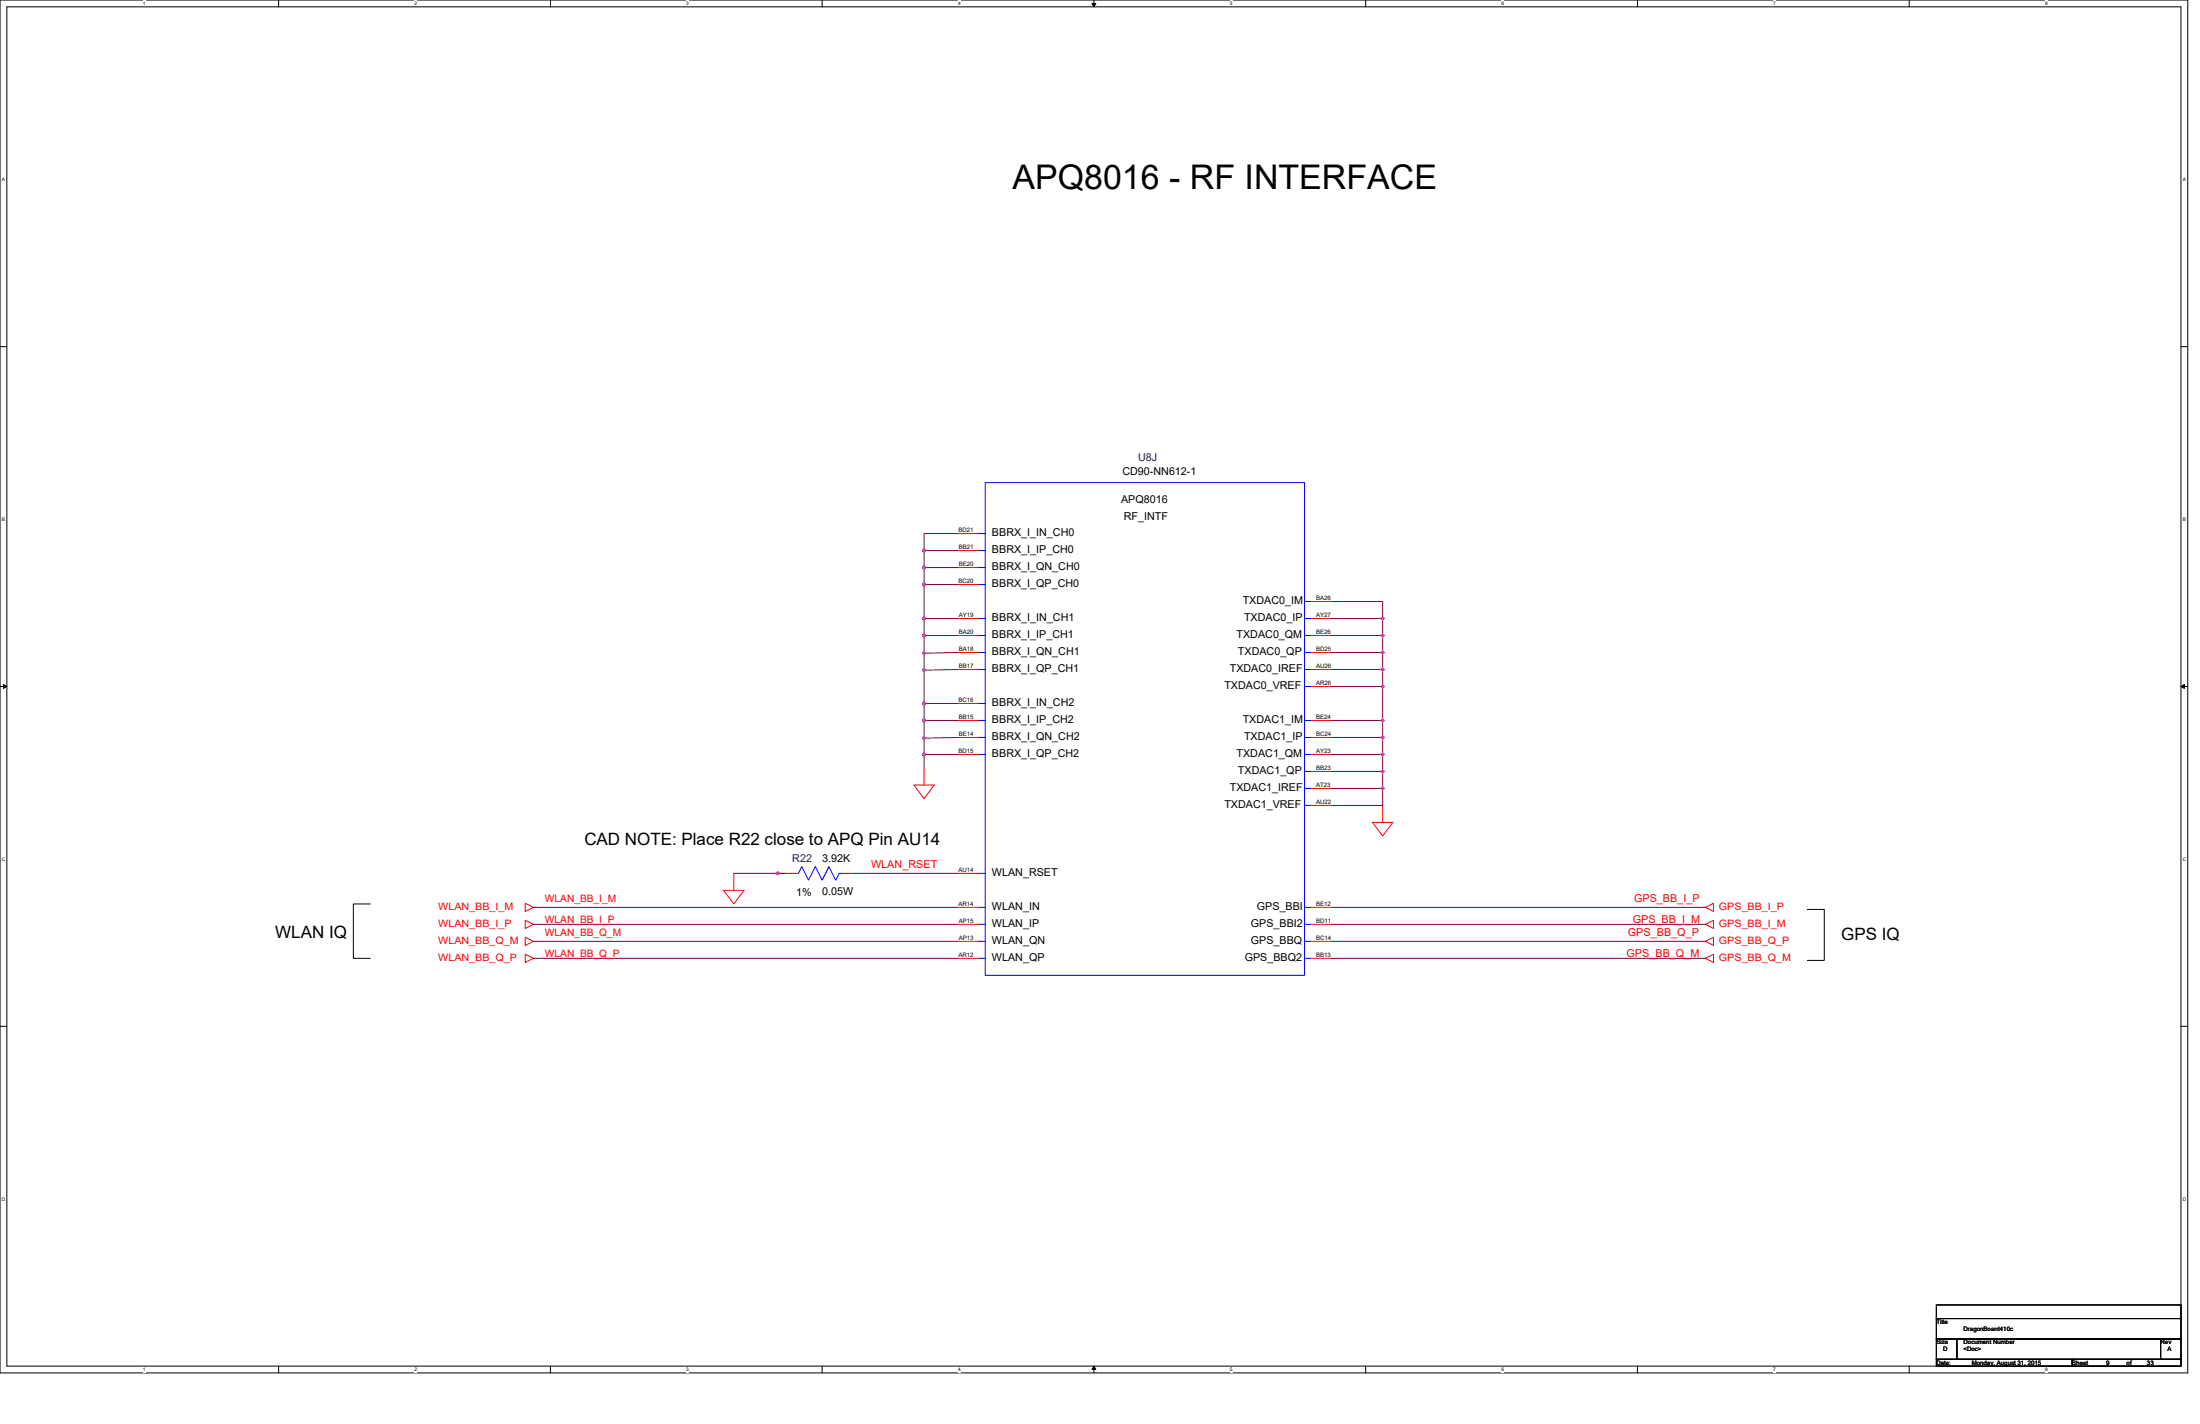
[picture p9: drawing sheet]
<svg xmlns="http://www.w3.org/2000/svg" width="864mm" height="559mm" viewBox="0 0 864 559" stroke-linecap="round" stroke-linejoin="round" font-family="sans-serif">
<path d="M0 0h858.8v538.8h-858.8zM2.7 2.7h853.4v533.4h-853.4z" fill="none" stroke="#000" stroke-width=".39"/>
<g fill="#fff">
<path d="M56 .3h1.1v2.1h-1.1z"/>
<path d="M56 536.4h1.1v2.1h-1.1z"/>
</g>
<path d="M109.4 0v2.7M109.4 536.1v2.7" fill="none" stroke="#000" stroke-width=".39"/>
<g fill="#fff">
<path d="M162.7 .3h1.1v2.1h-1.1z"/>
<path d="M162.7 536.4h1.1v2.1h-1.1z"/>
</g>
<path d="M216 0v2.7M216 536.1v2.7" fill="none" stroke="#000" stroke-width=".39"/>
<g fill="#fff">
<path d="M269.4 .3h1.1v2.1h-1.1z"/>
<path d="M269.4 536.4h1.1v2.1h-1.1z"/>
</g>
<path d="M322.7 0v2.7M322.7 536.1v2.7" fill="none" stroke="#000" stroke-width=".39"/>
<g fill="#fff">
<path d="M376.1 .3h1v2.1h-1z"/>
<path d="M376.1 536.4h1v2.1h-1z"/>
</g>
<path d="M429.4 0v2.7M429.4 536.1v2.7" fill="none" stroke="#000" stroke-width=".39"/>
<path d="M428.6 1.4h1.6l-.8 1.3zM429.4 536.1l.8 1.3h-1.6z" fill="#000" stroke="#000" stroke-width=".39"/>
<g fill="#fff">
<path d="M482.7 .3h1.1v2.1h-1.1z"/>
<path d="M482.7 536.4h1.1v2.1h-1.1z"/>
</g>
<path d="M536.1 0v2.7M536.1 536.1v2.7" fill="none" stroke="#000" stroke-width=".39"/>
<g fill="#fff">
<path d="M589.4 .3h1.1v2.1h-1.1z"/>
<path d="M589.4 536.4h1.1v2.1h-1.1z"/>
</g>
<path d="M642.8 0v2.7M642.8 536.1v2.7" fill="none" stroke="#000" stroke-width=".39"/>
<g fill="#fff">
<path d="M696.1 .3h1.1v2.1h-1.1z"/>
<path d="M696.1 536.4h1.1v2.1h-1.1z"/>
</g>
<path d="M749.4 0v2.7M749.4 536.1v2.7" fill="none" stroke="#000" stroke-width=".39"/>
<g fill="#fff">
<path d="M802.8 .3h1.1v2.1h-1.1z"/>
<path d="M802.8 536.4h1.1v2.1h-1.1z"/>
<path d="M.7 69.4h1.3v2.1h-1.3z"/>
<path d="M856.8 69.4h1.3v2.1h-1.3z"/>
<path d="M.7 202.7h1.3v2.2h-1.3z"/>
<path d="M856.8 202.7h1.3v2.2h-1.3z"/>
</g>
<path d="M0 136h2.7M856.1 136h2.7" fill="none" stroke="#000" stroke-width=".39"/>
<g fill="#fff">
<path d="M.7 336.1h1.4v2.1h-1.4z"/>
<path d="M856.8 336.1h1.4v2.1h-1.4z"/>
</g>
<path d="M0 269.4h2.7M1.4 268.6l1.3 .8-1.3 .8zM856.1 269.4h2.7M856.1 269.4l1.4-.8v1.6z" fill="none" stroke="#000" stroke-width=".39"/>
<path d="M1.4 268.6l1.3 .8-1.3 .8zM856.1 269.4l1.4-.8v1.6z" fill="#000"/>
<g fill="#fff">
<path d="M.7 469.4h1.4v2.2h-1.4z"/>
<path d="M856.8 469.4h1.4v2.2h-1.4z"/>
</g>
<path d="M145.4 354.7h-6.7v21.4h6.7M709.4 356.9h6.7v20h-6.7M0 402.7h2.7M856.1 402.7h2.7M760.1 512.1h96v5.3h-96zM760.1 517.4h96v8h-96zM760.1 525.4h8v8h-8zM760.1 533.4h53.4v2.7h-53.4zM768.1 525.4h80v8h-80zM813.5 533.4h42.6v2.7h-42.6zM848.1 525.4h8v8h-8z" fill="none" stroke="#000" stroke-width=".39"/>
<g fill="none" stroke="#f00" stroke-width=".39">
<path d="M376.1 209.4h8M376.1 216h8M376.1 222.7h8M376.1 229.4h8M514.8 236.1h8M376.1 242.7h8M376.1 249.4h8M376.1 256.1h8M514.8 242.7h8M514.8 249.4h8M514.8 256.1h8M376.1 276.1h8"/>
<path d="M376.1 262.7h8M514.8 262.7h8M514.8 269.4h8M376.1 282.7h8M376.1 289.4h8M376.1 296.1h8M514.8 282.7h8M514.8 289.4h8M514.8 296.1h8M358.7 308.1h8l-4 5.3zM362.7 301.4v6.7M514.8 309.4h8"/>
<path d="M514.8 302.7h8M514.8 316.1h8M542.8 316.1v6.6M538.8 322.7h8l-4 5.4zM206.2 354.5l3.2 1.6-3.2 1.6zM284.1 349.4h8l-4 5.3zM288.1 342.7v6.7M305.4 342.7h8M332.1 342.7h2.6M376.1 356.1h8M376.1 342.7h8M514.8 356.1h8"/>
<path d="M669.4 356.1l3.2-1.6v3.2zM206.2 374.5l3.2 1.6-3.2 1.6zM206.2 367.8l3.2 1.6-3.2 1.6zM206.2 361.1l3.2 1.6-3.2 1.6zM376.1 362.7h8M376.1 369.4h8M376.1 376.1h8M514.8 362.7h8M514.8 369.4h8M514.8 376.1h8M669.4 369.4l3.2-1.6v3.2zM669.4 376.1l3.2-1.6v3.2z"/>
<path d="M669.4 362.7l3.2-1.6v3.2z"/>
</g>
<g fill="none" stroke="#00f" stroke-width=".39">
<path d="M386.7 189.4h125.4v193.3h-125.4zM384.1 209.4h2.6M384.1 216h2.6M384.1 229.4h2.6M384.1 222.7h2.6M512.1 236.1h2.7M384.1 242.7h2.6M384.1 249.4h2.6M384.1 256.1h2.6M512.1 256.1h2.7M512.1 249.4h2.7M512.1 242.7h2.7"/>
<path d="M384.1 276.1h2.6M384.1 262.7h2.6M512.1 269.4h2.7M512.1 262.7h2.7M384.1 296.1h2.6M384.1 289.4h2.6M384.1 282.7h2.6M512.1 296.1h2.7M512.1 289.4h2.7M512.1 282.7h2.7M512.1 316.1h2.7M512.1 302.7h2.7"/>
<path d="M512.1 309.4h2.7M313.4 342.7h.1M313.4 342.7l1.3-2.6 2.7 5.3 2.7-5.3 2.6 5.3 2.7-5.3 2.7 5.3 1.3-2.7h2.7M332.1 342.7h.1M384.1 356.1h2.6M384.1 342.7h2.6M512.1 356.1h2.7M384.1 376.1h2.6M384.1 369.4h2.6M384.1 362.7h2.6M512.1 362.7h2.7M512.1 369.4h2.7"/>
<path d="M512.1 376.1h2.7"/>
</g>
<g fill="none" stroke="#800040" stroke-width=".39">
<path d="M362.7 216v13.4M362.7 216h13.4M376.1 209.4h-13.4v6.6M362.7 229.4v20M362.7 222.7h13.4M362.7 229.4h13.4M522.8 236.1h20v6.6M362.7 249.4v13.6M362.7 242.7h13.4M362.7 249.4h13.4M376.1 256.1l-13.4 .2M522.8 256.1h20"/>
<path d="M522.8 242.7h20v26.7M522.8 249.4h20M362.7 263v19.7M362.7 276.1h13.4M376.1 262.7l-13.4 .3M522.8 262.7h20M522.8 269.4h20M542.8 269.4v46.7h-20M362.7 289.7v11.7M362.7 282.7v7M362.7 282.7h13.4M362.7 296.1h13.4"/>
<path d="M376.1 289.4l-13.4 .3M522.8 282.7h20M522.8 289.4h20M522.8 296.1h20M522.8 302.7h20M522.8 309.4h20M209.4 356.1h166.7M288.1 342.7h20M334.7 342.7h41.4M522.8 356.1h146.6M209.4 369.4h166.7M209.4 362.7h166.7"/>
<path d="M209.4 376.1h166.7M522.8 376.1h146.6M522.8 369.4h146.6M522.8 362.7h146.6"/>
</g>
<g fill="#f0f" stroke="#f0f" stroke-width=".39">
<circle cx="362.7" cy="296" r=".52"/>
<circle cx="362.7" cy="289.6" r=".53"/>
<circle cx="362.7" cy="282.7" r=".52"/>
<circle cx="362.7" cy="276" r=".52"/>
<circle cx="362.7" cy="263" r=".53"/>
<circle cx="362.7" cy="256.3" r=".53"/>
<circle cx="362.7" cy="249.4" r=".52"/>
<circle cx="362.7" cy="242.7" r=".52"/>
<circle cx="362.7" cy="229.4" r=".52"/>
<circle cx="362.7" cy="222.7" r=".52"/>
<circle cx="362.7" cy="216" r=".52"/>
<circle cx="542.7" cy="282.7" r=".52"/>
<circle cx="542.7" cy="269.4" r=".52"/>
<circle cx="542.7" cy="242.7" r=".52"/>
<circle cx="542.7" cy="249.4" r=".52"/>
<circle cx="542.7" cy="256" r=".52"/>
<circle cx="542.7" cy="262.7" r=".52"/>
<circle cx="542.7" cy="289.4" r=".52"/>
<circle cx="542.7" cy="296" r=".52"/>
<circle cx="542.7" cy="302.7" r=".52"/>
<circle cx="542.7" cy="309.4" r=".52"/>
<circle cx="305.4" cy="342.7" r=".52"/>
</g>
<text font-size="13.3" x="397.4" y="74.2">APQ8016 - RF INTERFACE</text>
<g font-size="6.7">
<text x="229.4" y="331.4">CAD NOTE: Place R22 close to APQ Pin AU14</text>
<text x="108" y="368">WLAN IQ</text>
<text x="722.8" y="368.8">GPS IQ</text>
</g>
<g font-size="4.3" fill="#000080">
<text x="446.7" y="180.9">U8J</text>
<text x="311" y="338.3">R22</text>
</g>
<g font-size="4.3">
<text x="440.6" y="186.2">CD90-NN612-1</text>
<text x="440.1" y="197.5">APQ8016</text>
<text x="441.1" y="204.1">RF_INTF</text>
<text x="389.4" y="210.5">BBRX_I_IN_CH0</text>
<text x="389.4" y="217.2">BBRX_I_IP_CH0</text>
<text x="389.4" y="223.9">BBRX_I_QN_CH0</text>
<text x="389.4" y="230.5">BBRX_I_QP_CH0</text>
<text x="487.8" y="237.2">TXDAC0_IM</text>
<text x="389.4" y="243.9">BBRX_I_IN_CH1</text>
<text x="488.4" y="243.9">TXDAC0_IP</text>
<text x="389.4" y="250.5">BBRX_I_IP_CH1</text>
<text x="485.4" y="250.5">TXDAC0_QM</text>
<text x="389.4" y="257.2">BBRX_I_QN_CH1</text>
<text x="485.9" y="257.2">TXDAC0_QP</text>
<text x="389.4" y="263.9">BBRX_I_QP_CH1</text>
<text x="482.7" y="263.9">TXDAC0_IREF</text>
<text x="480.6" y="270.5">TXDAC0_VREF</text>
<text x="389.4" y="277.2">BBRX_I_IN_CH2</text>
<text x="389.4" y="283.9">BBRX_I_IP_CH2</text>
<text x="487.8" y="283.9">TXDAC1_IM</text>
<text x="389.4" y="290.5">BBRX_I_QN_CH2</text>
<text x="488.4" y="290.5">TXDAC1_IP</text>
<text x="389.4" y="297.2">BBRX_I_QP_CH2</text>
<text x="485.4" y="297.2">TXDAC1_QM</text>
<text x="485.9" y="303.9">TXDAC1_QP</text>
<text x="482.7" y="310.5">TXDAC1_IREF</text>
<text x="480.6" y="317.2">TXDAC1_VREF</text>
<text x="322.7" y="338.3">3.92K</text>
<text x="389.4" y="343.9">WLAN_RSET</text>
<text x="312.6" y="351.6">1%</text>
<text x="322.7" y="351.3">0.05W</text>
<text x="389.4" y="357.2">WLAN_IN</text>
<text x="493.4" y="357.2">GPS_BBI</text>
<text x="389.4" y="363.9">WLAN_IP</text>
<text x="491" y="363.9">GPS_BBI2</text>
<text x="389.4" y="370.5">WLAN_QN</text>
<text x="491" y="370.5">GPS_BBQ</text>
<text x="389.4" y="376.9">WLAN_QP</text>
<text x="488.6" y="376.9">GPS_BBQ2</text>
</g>
<g font-size="4.3" fill="#f00">
<text x="341.9" y="340.8">WLAN_RSET</text>
<text x="641.4" y="354.1">GPS_BB_I_P</text>
<text x="640.9" y="362.1">GPS_BB_I_M</text>
<text x="639" y="367.4">GPS_BB_Q_P</text>
<text x="638.5" y="375.4">GPS_BB_Q_M</text>
</g>
<g font-size="4" fill="#f00">
<text x="172" y="357">WLAN_BB_I_M</text>
<text x="213.9" y="354.1">WLAN_BB_I_M</text>
<text x="674.8" y="357">GPS_BB_I_P</text>
<text x="172" y="363.7">WLAN_BB_I_P</text>
<text x="213.9" y="362.1">WLAN_BB_I_P</text>
<text x="674.8" y="363.7">GPS_BB_I_M</text>
<text x="172" y="370.3">WLAN_BB_Q_M</text>
<text x="213.9" y="367.4">WLAN_BB_Q_M</text>
<text x="674.8" y="370.3">GPS_BB_Q_P</text>
<text x="172" y="377">WLAN_BB_Q_P</text>
<text x="213.9" y="375.4">WLAN_BB_Q_P</text>
<text x="674.8" y="377">GPS_BB_Q_M</text>
</g>
<g font-size="2.4">
<text x="376.2" y="208.8">BD21</text>
<text x="376.4" y="215.5">BB21</text>
<text x="376.4" y="222.2">BE20</text>
<text x="376.2" y="228.8">BC20</text>
<text x="516.6" y="235.5">BA26</text>
<text x="376.4" y="242.2">AY19</text>
<text x="516.6" y="242.2">AY27</text>
<text x="376.4" y="248.8">BA20</text>
<text x="516.6" y="248.8">BE26</text>
<text x="376.4" y="255.5">BA18</text>
<text x="516.6" y="255.5">BD25</text>
<text x="376.4" y="262.2">BB17</text>
<text x="516.6" y="262.2">AU26</text>
<text x="516.6" y="268.8">AR26</text>
<text x="376.2" y="275.5">BC16</text>
<text x="376.4" y="282.2">BB15</text>
<text x="516.6" y="282.2">BE24</text>
<text x="376.4" y="288.8">BE14</text>
<text x="516.6" y="288.8">BC24</text>
<text x="376.2" y="295.5">BD15</text>
<text x="516.6" y="295.5">AY23</text>
<text x="516.6" y="302.2">BB23</text>
<text x="516.6" y="308.8">AT23</text>
<text x="516.6" y="315.5">AU22</text>
<text x="376.2" y="342.2">AU14</text>
<text x="376.2" y="355.5">AR14</text>
<text x="516.6" y="355.5">BE12</text>
<text x="376.4" y="362.2">AP15</text>
<text x="516.6" y="362.2">BD11</text>
<text x="376.4" y="368.9">AP13</text>
<text x="516.6" y="368.9">BC14</text>
<text x="376.2" y="375.5">AR12</text>
<text x="516.6" y="375.5">BB13</text>
<text x="760.1" y="519.6">Title</text>
<text x="760.1" y="527.6">Size</text>
<text x="770.8" y="527.6">Document Number</text>
<text x="770.8" y="522.2">DragonBoard410c</text>
<text x="848.1" y="527.6">Rev</text>
<text x="762.8" y="530.2">D</text>
<text x="770.8" y="530.2">&lt;Doc&gt;</text>
<text x="850.8" y="530.2">A</text>
<text x="760.1" y="535.6">Date:</text>
<text x="774" y="535.6">Monday, August 31, 2015</text>
<text x="813.5" y="535.6">Sheet</text>
<text x="826.8" y="535.6">9</text>
<text x="834.8" y="535.6">of</text>
<text x="842.8" y="535.6">33</text>
</g>
<g font-size="1.9">
<text x="56" y="2">1</text>
<text x="162.7" y="2">2</text>
<text x="269.4" y="2">3</text>
<text x="376.1" y="2">4</text>
<text x="482.7" y="2">5</text>
<text x="589.4" y="2">6</text>
<text x="696.1" y="2">7</text>
<text x="802.8" y="2">8</text>
<text x=".7" y="71.1">A</text>
<text x="856.8" y="71.1">A</text>
<text x=".7" y="204.4">B</text>
<text x="856.8" y="204.4">B</text>
<text x=".7" y="337.8">C</text>
<text x="856.8" y="337.8">C</text>
<text x=".7" y="471.1">D</text>
<text x="856.8" y="471.1">D</text>
<text x="56" y="538.1">1</text>
<text x="162.7" y="538.1">2</text>
<text x="269.4" y="538.1">3</text>
<text x="376.1" y="538.1">4</text>
<text x="482.7" y="538.1">5</text>
<text x="589.4" y="538.1">6</text>
<text x="696.1" y="538.1">7</text>
<text x="802.8" y="538.1">8</text>
</g>
</svg>
